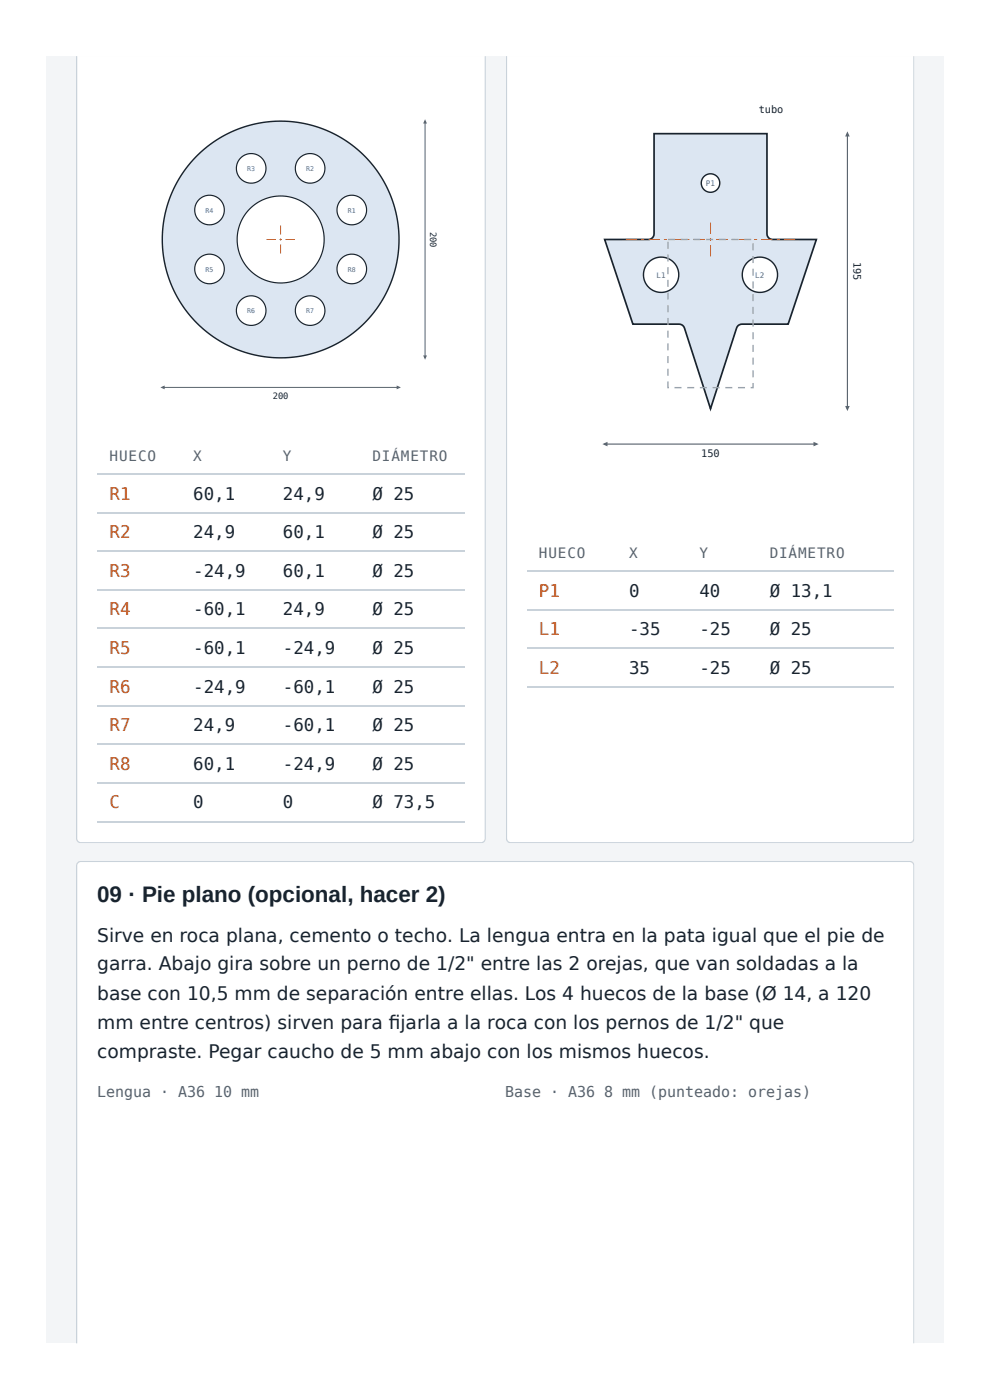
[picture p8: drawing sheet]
<svg xmlns="http://www.w3.org/2000/svg" width="210mm" height="297mm" viewBox="0 0 210 297" stroke-linecap="round" stroke-linejoin="round" font-family="sans-serif">
<path d="M9.8 11.9h190.5v273.3h-190.5z" fill="#f3f5f7"/>
<path d="M16.3 11.9h86.8v166.2a.93 .93 0 0 1-1 .9h-84.9a.93 .93 0 0 1-.9-.9z" fill="#fff"/>
<g fill="#c9d2da">
<path d="M16.1 178.4h87.1v.7h-87.1z"/>
<path d="M102.5 11.9h.7v167.2h-.7z"/>
<path d="M16.1 11.9h.8v167.2h-.8z"/>
</g>
<circle cx="59.6" cy="50.9" r="25.1" fill="#dce6f2"/>
<circle cx="59.6" cy="50.9" r="25.1" fill="none" stroke="#18232e" stroke-width=".3"/>
<circle cx="59.6" cy="50.9" r="9.2" fill="#fff"/>
<circle cx="59.6" cy="50.9" r="9.2" fill="none" stroke="#18232e" stroke-width=".25"/>
<g fill="#c8561a">
<path d="M56.6 50.8h2v.2h-2zM59.3 50.8h.5v.2h-.5zM60.6 50.8h2v.2h-2z"/>
<path d="M59.5 47.8h.2v2.1h-.2zM59.5 50.6h.2v.5h-.2zM59.5 51.9h.2v2h-.2z"/>
</g>
<circle cx="74.7" cy="44.6" r="3.1" fill="#fff"/>
<circle cx="74.7" cy="44.6" r="3.1" fill="none" stroke="#18232e" stroke-width=".25"/>
<circle cx="65.9" cy="35.8" r="3.1" fill="#fff"/>
<circle cx="65.9" cy="35.8" r="3.1" fill="none" stroke="#18232e" stroke-width=".25"/>
<circle cx="53.3" cy="35.8" r="3.1" fill="#fff"/>
<circle cx="53.3" cy="35.8" r="3.1" fill="none" stroke="#18232e" stroke-width=".25"/>
<circle cx="44.5" cy="44.6" r="3.1" fill="#fff"/>
<circle cx="44.5" cy="44.6" r="3.1" fill="none" stroke="#18232e" stroke-width=".25"/>
<circle cx="44.5" cy="57.1" r="3.1" fill="#fff"/>
<circle cx="44.5" cy="57.1" r="3.1" fill="none" stroke="#18232e" stroke-width=".25"/>
<circle cx="53.3" cy="66" r="3.1" fill="#fff"/>
<circle cx="53.3" cy="66" r="3.1" fill="none" stroke="#18232e" stroke-width=".25"/>
<circle cx="65.9" cy="66" r="3.1" fill="#fff"/>
<circle cx="65.9" cy="66" r="3.1" fill="none" stroke="#18232e" stroke-width=".25"/>
<circle cx="74.7" cy="57.1" r="3.1" fill="#fff"/>
<circle cx="74.7" cy="57.1" r="3.1" fill="none" stroke="#18232e" stroke-width=".25"/>
<path d="M34.5 82.3h50.2" fill="none" stroke="#56636f" stroke-width=".21"/>
<g fill="#56636f">
<path d="M34.1 82.3l.9-.4v.8z"/>
<path d="M84.2 81.9l.9 .4-.9 .4z"/>
</g>
<path d="M90.3 25.7v50.3" fill="none" stroke="#56636f" stroke-width=".21"/>
<g fill="#56636f">
<path d="M90.3 25.3l.4 .9h-.8z"/>
<path d="M89.9 75.5h.8l-.4 .9z"/>
</g>
<path d="M20.6 100.7h78.1M20.6 108.9h78.1M20.6 117.1h78.1M20.6 125.3h78.1M20.6 133.5h78.1M20.6 141.7h78.1M20.6 149.9h78.1M20.6 158.1h78.1M20.6 166.3h78.1M20.6 174.5h78.1" fill="none" stroke="#c9d2da" stroke-width=".26"/>
<path d="M107.6 11.9h86.5v166.2a.93 .93 0 0 1-1 .9h-84.6a.93 .93 0 0 1-.9-.9z" fill="#fff"/>
<g fill="#c9d2da">
<path d="M107.4 178.4h86.8v.7h-86.8z"/>
<path d="M193.5 11.9h.7v167.2h-.7z"/>
<path d="M107.4 11.9h.7v167.2h-.7z"/>
</g>
<path d="M138.9 28.4h24l.1 21.7a1.2 1.2 0 0 0 .9 .8h9.5l-6 17.9h-9.8l-.6 .2-.4 .3-5.7 17.5-5.8-17.5-.3-.3-.6-.2h-9.8l-6-17.9h9.4a1.2 1.2 0 0 0 1.1-1.2z" fill="#dce6f2"/>
<path d="M138.9 28.4h24l.1 21.7a1.2 1.2 0 0 0 .9 .8h9.5l-6 17.9h-9.8l-.6 .2-.4 .3-5.7 17.5-5.8-17.5-.3-.3-.6-.2h-9.8l-6-17.9h9.4a1.2 1.2 0 0 0 1.1-1.2z" fill="none" stroke="#18232e" stroke-width=".36"/>
<g fill="#c8561a">
<path d="M147.3 50.8h2.4v.2h-2.4zM150.6 50.8h.6v.2h-.6zM152.1 50.8h2.4v.2h-2.4z"/>
<path d="M150.8 47.3h.2v2.4h-.2zM150.8 50.6h.2v.6h-.2zM150.8 52.1h.2v2.4h-.2z"/>
</g>
<circle cx="150.9" cy="38.9" r="1.96" fill="#fff"/>
<circle cx="150.9" cy="38.9" r="1.96" fill="none" stroke="#18232e" stroke-width=".3"/>
<circle cx="140.4" cy="58.4" r="3.7" fill="#fff"/>
<circle cx="140.4" cy="58.4" r="3.7" fill="none" stroke="#18232e" stroke-width=".3"/>
<circle cx="161.4" cy="58.4" r="3.7" fill="#fff"/>
<circle cx="161.4" cy="58.4" r="3.7" fill="none" stroke="#18232e" stroke-width=".3"/>
<path d="M132.9 50.8h2.4v.2h-2.4zM136.2 50.8h.6v.2h-.6zM137.7 50.8h2.4v.2h-2.4zM141 50.8h.6v.2h-.6zM142.5 50.8h2.4v.2h-2.4zM145.8 50.8h.6v.2h-.6zM147.3 50.8h2.4v.2h-2.4zM150.6 50.8h.6v.2h-.6zM152.1 50.8h2.4v.2h-2.4zM155.4 50.8h.6v.2h-.6zM156.9 50.8h2.4v.2h-2.4zM160.2 50.8h.6v.2h-.6zM161.7 50.8h2.4v.2h-2.4zM165 50.8h.6v.2h-.6zM166.5 50.8h2.4v.2h-2.4z" fill="#c8561a"/>
<path d="M144.5 50.7h1.5v.3h-1.5zM147.2 50.7h1.5v.3h-1.5zM149.9 50.7h1.5v.3h-1.5zM152.6 50.7h1.5v.3h-1.5zM155.3 50.7h1.5v.3h-1.5zM158 50.7h1.5v.3h-1.5zM159.8 51.7h.3v1.5h-.3zM159.8 54.4h.3v1.5h-.3zM159.8 57.1h.3v1.5h-.3zM159.8 59.8h.3v1.5h-.3zM159.8 62.5h.3v1.5h-.3zM159.8 65.2h.3v1.5h-.3zM159.8 67.9h.3v1.5h-.3zM159.8 70.6h.3v1.5h-.3zM159.8 73.3h.3v1.5h-.3zM159.8 75.9h.3v1.5h-.3zM159.8 78.6h.3v1.5h-.3zM159.8 81.3h.3v1.2h-.7v-.3h.5v.1h-.1zM156.7 82.2h1.5v.3h-1.5zM154 82.2h1.5v.3h-1.5zM151.3 82.2h1.5v.3h-1.5zM148.6 82.2h1.5v.3h-1.5zM145.9 82.2h1.5v.3h-1.5zM143.2 82.2h1.5v.3h-1.5zM141.7 81h.3v1.3h-.2v-.1h.2v.3h-.3zM141.7 78.3h.3v1.5h-.3zM141.7 75.6h.3v1.5h-.3zM141.7 72.9h.3v1.5h-.3zM141.7 70.2h.3v1.5h-.3zM141.7 67.5h.3v1.5h-.3zM141.7 64.8h.3v1.5h-.3zM141.7 62.1h.3v1.5h-.3zM141.7 59.4h.3v1.5h-.3zM141.7 56.7h.3v1.5h-.3zM141.7 54h.3v1.5h-.3zM141.7 51.3h.3v1.5h-.3zM141.8 50.7h1.5v.3h-1.5z" fill="#9aa8b5"/>
<path d="M128.4 94.3h45" fill="none" stroke="#56636f" stroke-width=".24"/>
<g fill="#56636f">
<path d="M127.9 94.3l1.1-.5v1z"/>
<path d="M172.8 93.8l1 .5-1 .5z"/>
</g>
<path d="M179.9 28.4v58.4" fill="none" stroke="#56636f" stroke-width=".24"/>
<g fill="#56636f">
<path d="M179.9 27.9l.5 1.1h-.9z"/>
<path d="M179.5 86.2h.9l-.5 1.1z"/>
</g>
<path d="M111.9 121.3h77.9M111.9 129.5h77.9M111.9 137.7h77.9M111.9 145.9h77.9" fill="none" stroke="#c9d2da" stroke-width=".26"/>
<path d="M16.5 183.2l.7-.2h175.9a.93 .93 0 0 1 1 .9v101.5h-177.8v-101.5z" fill="#fff"/>
<g fill="#c9d2da">
<path d="M16.1 182.8h178.1v.7h-178.1z"/>
<path d="M193.5 182.8h.7v102.6h-.7z"/>
<path d="M16.1 182.8h.8v102.6h-.8z"/>
</g>
<text font-size="4.8" fill="#18232e" x="20.6" y="191.6">09 · Pie plano (opcional, hacer 2)</text>
<g font-size="4" fill="#18232e">
<text x="20.6" y="200">Sirve en roca plana, cemento o techo. La lengua entra en la pata igual que el pie de</text>
<text x="20.6" y="206.1">garra. Abajo gira sobre un perno de 1/2&quot; entre las 2 orejas, que van soldadas a la</text>
<text x="20.6" y="212.5">base con 10,5 mm de separación entre ellas. Los 4 huecos de la base (Ø 14, a 120</text>
<text x="20.6" y="218.5">mm entre centros) sirven para fi jarla a la roca con los pernos de 1/2&quot; que</text>
<text x="20.6" y="224.6">compraste. Pegar caucho de 5 mm abajo con los mismos huecos.</text>
</g>
<g font-size="3.7" fill="#c8561a">
<text x="23.3" y="106.1">R1</text>
<text x="23.3" y="114.3">R2</text>
<text x="23.3" y="122.5">R3</text>
<text x="23.3" y="130.7">R4</text>
<text x="114.4" y="126.7">P1</text>
<text x="114.4" y="134.9">L1</text>
<text x="23.3" y="138.9">R5</text>
<text x="114.4" y="143.1">L2</text>
<text x="23.3" y="147.1">R6</text>
<text x="23.3" y="155.3">R7</text>
<text x="23.3" y="163.5">R8</text>
<text x="23.3" y="171.7">C</text>
</g>
<g font-size="3.7" fill="#18232e">
<text x="41.1" y="106.1">60,1</text>
<text x="60.1" y="106.1">24,9</text>
<text x="79.1" y="106.1">Ø 25</text>
<text x="41.1" y="114.3">24,9</text>
<text x="60.1" y="114.3">60,1</text>
<text x="79.1" y="114.3">Ø 25</text>
<text x="41.1" y="122.5">-24,9</text>
<text x="60.1" y="122.5">60,1</text>
<text x="79.1" y="122.5">Ø 25</text>
<text x="41.1" y="130.7">-60,1</text>
<text x="60.1" y="130.7">24,9</text>
<text x="79.1" y="130.7">Ø 25</text>
<text x="133.6" y="126.7">0</text>
<text x="148.5" y="126.7">40</text>
<text x="163.4" y="126.7">Ø 13,1</text>
<text x="133.6" y="134.9">-35</text>
<text x="148.5" y="134.9">-25</text>
<text x="163.4" y="134.9">Ø 25</text>
<text x="41.1" y="138.9">-60,1</text>
<text x="60.1" y="138.9">-24,9</text>
<text x="79.1" y="138.9">Ø 25</text>
<text x="133.6" y="143.1">35</text>
<text x="148.5" y="143.1">-25</text>
<text x="163.4" y="143.1">Ø 25</text>
<text x="41.1" y="147.1">-24,9</text>
<text x="60.1" y="147.1">-60,1</text>
<text x="79.1" y="147.1">Ø 25</text>
<text x="41.1" y="155.3">24,9</text>
<text x="60.1" y="155.3">-60,1</text>
<text x="79.1" y="155.3">Ø 25</text>
<text x="41.1" y="163.5">60,1</text>
<text x="60.1" y="163.5">-24,9</text>
<text x="79.1" y="163.5">Ø 25</text>
<text x="41.1" y="171.7">0</text>
<text x="60.1" y="171.7">0</text>
<text x="79.1" y="171.7">Ø 73,5</text>
</g>
<g font-size="3.2" fill="#56636f">
<text x="20.6" y="233.1">Lengua · A36 10 mm</text>
<text x="107.3" y="233.1">Base · A36 8 mm (punteado: orejas)</text>
</g>
<g font-size="3" fill="#56636f">
<text x="23.3" y="97.9">HUECO</text>
<text x="41.1" y="97.9">X</text>
<text x="60.1" y="97.9">Y</text>
<text x="79.1" y="97.9">DIÁMETRO</text>
<text x="114.4" y="118.5">HUECO</text>
<text x="133.6" y="118.5">X</text>
<text x="148.5" y="118.5">Y</text>
<text x="163.4" y="118.5">DIÁMETRO</text>
</g>
<g font-size="2.2" fill="#18232e">
<text x="161.1" y="23.9">tubo</text>
<text x="181.3" y="55.6" transform="rotate(90 181.3 55.6)">195</text>
<text x="148.9" y="97.1">150</text>
</g>
<g font-size="1.9" fill="#18232e">
<text x="91.4" y="49.2" transform="rotate(90 91.4 49.2)">200</text>
<text x="57.9" y="84.7">200</text>
</g>
<g font-size="1.6" fill="#2c66b0">
<text x="149.9" y="39.5">P1</text>
<text x="139.4" y="59">L1</text>
<text x="160.4" y="59">L2</text>
</g>
<g font-size="1.4" fill="#2c66b0">
<text x="52.5" y="36.3">R3</text>
<text x="65" y="36.3">R2</text>
<text x="43.7" y="45.2">R4</text>
<text x="73.9" y="45.2">R1</text>
<text x="43.7" y="57.7">R5</text>
<text x="73.9" y="57.7">R8</text>
<text x="52.5" y="66.5">R6</text>
<text x="65" y="66.5">R7</text>
</g>
</svg>
